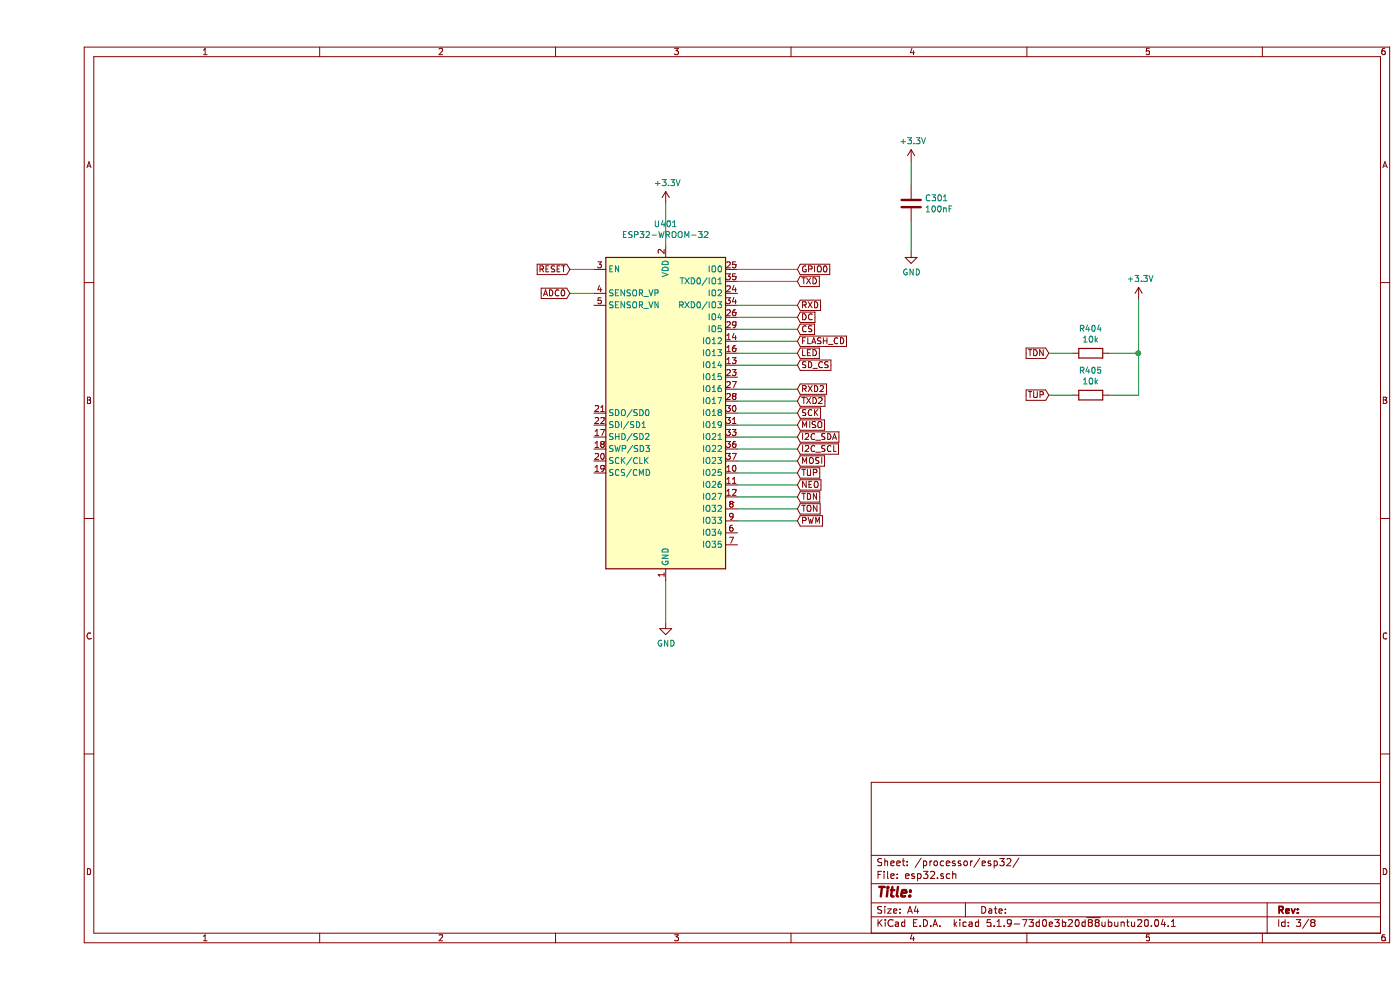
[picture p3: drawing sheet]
EESchema Schematic File Version 4
EELAYER 30 0
EELAYER END
$Descr A4 11693 8268
encoding utf-8
Sheet 3 8
Title ""
Date ""
Rev ""
Comp ""
Comment1 ""
Comment2 ""
Comment3 ""
Comment4 ""
$EndDescr
$Comp
L RF_Module:ESP32-WROOM-32 U401
U 1 1
P 5250 3450
F 0 "U401" H 5250 5031 50  0000 C CNN
F 1 "ESP32-WROOM-32" H 5250 4940 50  0000 C CNN
F 2 "RF_Module:ESP32-WROOM-32" H 5250 1950 50  0001 C CNN
F 3 "https://www.espressif.com/sites/default/files/documentation/esp32-wroom-32_datasheet_en.pdf" H 4950 3500 50  0001 C CNN
	1    5250 3450
	1    0    0    -1  
$EndComp
Text GLabel 6350 2350 2    50   Input ~ 0
TXD
Text GLabel 6350 2550 2    50   Input ~ 0
RXD
Text GLabel 6350 2250 2    50   Input ~ 0
GPIO0
$Comp
L power:GND #PWR0124
U 1 1
P 5250 5200
F 0 "#PWR0124" H 5250 4950 50  0001 C CNN
F 1 "GND" H 5255 5027 50  0000 C CNN
F 2 "" H 5250 5200 50  0001 C CNN
F 3 "" H 5250 5200 50  0001 C CNN
	1    5250 5200
	1    0    0    -1  
$EndComp
$Comp
L power:+3.3V #PWR0125
U 1 1
P 5250 1700
F 0 "#PWR0125" H 5250 1550 50  0001 C CNN
F 1 "+3.3V" H 5265 1873 50  0000 C CNN
F 2 "" H 5250 1700 50  0001 C CNN
F 3 "" H 5250 1700 50  0001 C CNN
	1    5250 1700
	1    0    0    -1  
$EndComp
Wire Wire Line
	5250 1700 5250 2050
Wire Wire Line
	4450 2250 4650 2250
Wire Wire Line
	5850 2250 6350 2250
Wire Wire Line
	5850 2350 6350 2350
Wire Wire Line
	5850 2550 6350 2550
Wire Wire Line
	5250 4850 5250 5200
Text GLabel 4450 2250 0    50   Input ~ 0
RESET
Text GLabel 8450 2950 0    50   Input ~ 0
TDN
Text GLabel 8450 3300 0    50   Input ~ 0
TUP
$Comp
L Device:R R404
U 1 1
P 8800 2950
F 0 "R404" V 8593 2950 50  0000 C CNN
F 1 "10k" V 8684 2950 50  0000 C CNN
F 2 "Resistor_SMD:R_0805_2012Metric" V 8730 2950 50  0001 C CNN
F 3 "~" H 8800 2950 50  0001 C CNN
	1    8800 2950
	0    1    1    0   
$EndComp
$Comp
L Device:R R405
U 1 1
P 8800 3300
F 0 "R405" V 8593 3300 50  0000 C CNN
F 1 "10k" V 8684 3300 50  0000 C CNN
F 2 "Resistor_SMD:R_0805_2012Metric" V 8730 3300 50  0001 C CNN
F 3 "~" H 8800 3300 50  0001 C CNN
	1    8800 3300
	0    1    1    0   
$EndComp
$Comp
L power:+3.3V #PWR0126
U 1 1
P 9200 2500
F 0 "#PWR0126" H 9200 2350 50  0001 C CNN
F 1 "+3.3V" H 9215 2673 50  0000 C CNN
F 2 "" H 9200 2500 50  0001 C CNN
F 3 "" H 9200 2500 50  0001 C CNN
	1    9200 2500
	1    0    0    -1  
$EndComp
Wire Wire Line
	8450 2950 8650 2950
Wire Wire Line
	8450 3300 8650 3300
Wire Wire Line
	8950 2950 9200 2950
Wire Wire Line
	8950 3300 9200 3300
Text GLabel 6350 4350 2    50   Input ~ 0
PWM
Text GLabel 6350 4050 2    50   Input ~ 0
NEO
Text GLabel 6350 3450 2    50   Input ~ 0
SCK
Text GLabel 6350 4250 2    50   Input ~ 0
TON
Text GLabel 6350 2750 2    50   Input ~ 0
CS
Text GLabel 6350 2650 2    50   Input ~ 0
DC
Wire Wire Line
	5850 4250 6350 4250
Text GLabel 6350 3850 2    50   Input ~ 0
MOSI
Text GLabel 6350 3950 2    50   Input ~ 0
TUP
Text GLabel 6350 4150 2    50   Input ~ 0
TDN
Wire Wire Line
	5850 3950 6350 3950
Wire Wire Line
	5850 4150 6350 4150
Wire Wire Line
	5850 3850 6350 3850
Wire Wire Line
	4450 2450 4650 2450
Text GLabel 4450 2450 0    50   Input ~ 0
ADC0
Wire Wire Line
	5850 4050 6350 4050
Text GLabel 6350 3250 2    50   Input ~ 0
RXD2
Text GLabel 6350 3350 2    50   Input ~ 0
TXD2
Wire Wire Line
	5850 3450 6350 3450
Wire Wire Line
	5850 3250 6350 3250
Wire Wire Line
	5850 3350 6350 3350
$Comp
L Device:C C301
U 1 1
P 7300 1700
F 0 "C301" H 7415 1746 50  0000 L CNN
F 1 "100nF" H 7415 1655 50  0000 L CNN
F 2 "Capacitor_SMD:C_1206_3216Metric" H 7338 1550 50  0001 C CNN
F 3 "~" H 7300 1700 50  0001 C CNN
	1    7300 1700
	1    0    0    -1  
$EndComp
$Comp
L power:GND #PWR0130
U 1 1
P 7300 2100
F 0 "#PWR0130" H 7300 1850 50  0001 C CNN
F 1 "GND" H 7305 1927 50  0000 C CNN
F 2 "" H 7300 2100 50  0001 C CNN
F 3 "" H 7300 2100 50  0001 C CNN
	1    7300 2100
	1    0    0    -1  
$EndComp
$Comp
L power:+3.3V #PWR0131
U 1 1
P 7300 1350
F 0 "#PWR0131" H 7300 1200 50  0001 C CNN
F 1 "+3.3V" H 7315 1523 50  0000 C CNN
F 2 "" H 7300 1350 50  0001 C CNN
F 3 "" H 7300 1350 50  0001 C CNN
	1    7300 1350
	1    0    0    -1  
$EndComp
Text GLabel 6350 2950 2    50   Input ~ 0
LED
Wire Wire Line
	5850 2950 6350 2950
Text GLabel 6350 3750 2    50   Input ~ 0
I2C_SCL
Text GLabel 6350 3650 2    50   Input ~ 0
I2C_SDA
Wire Wire Line
	5850 3650 6350 3650
Wire Wire Line
	5850 3750 6350 3750
Wire Wire Line
	5850 2650 6350 2650
Wire Wire Line
	9200 2500 9200 2950
Connection ~ 9200 2950
Wire Wire Line
	9200 2950 9200 3300
Text GLabel 6350 3550 2    50   Input ~ 0
MISO
Wire Wire Line
	5850 3550 6350 3550
Wire Wire Line
	5850 2750 6350 2750
Wire Wire Line
	5850 4350 6350 4350
Wire Wire Line
	7300 1850 7300 2100
Wire Wire Line
	7300 1350 7300 1550
Text GLabel 6350 3050 2    50   Input ~ 0
SD_CS
Wire Wire Line
	5850 3050 6350 3050
Text GLabel 6350 2850 2    50   Input ~ 0
FLASH_CD
Wire Wire Line
	5850 2850 6350 2850
$EndSCHEMATC
